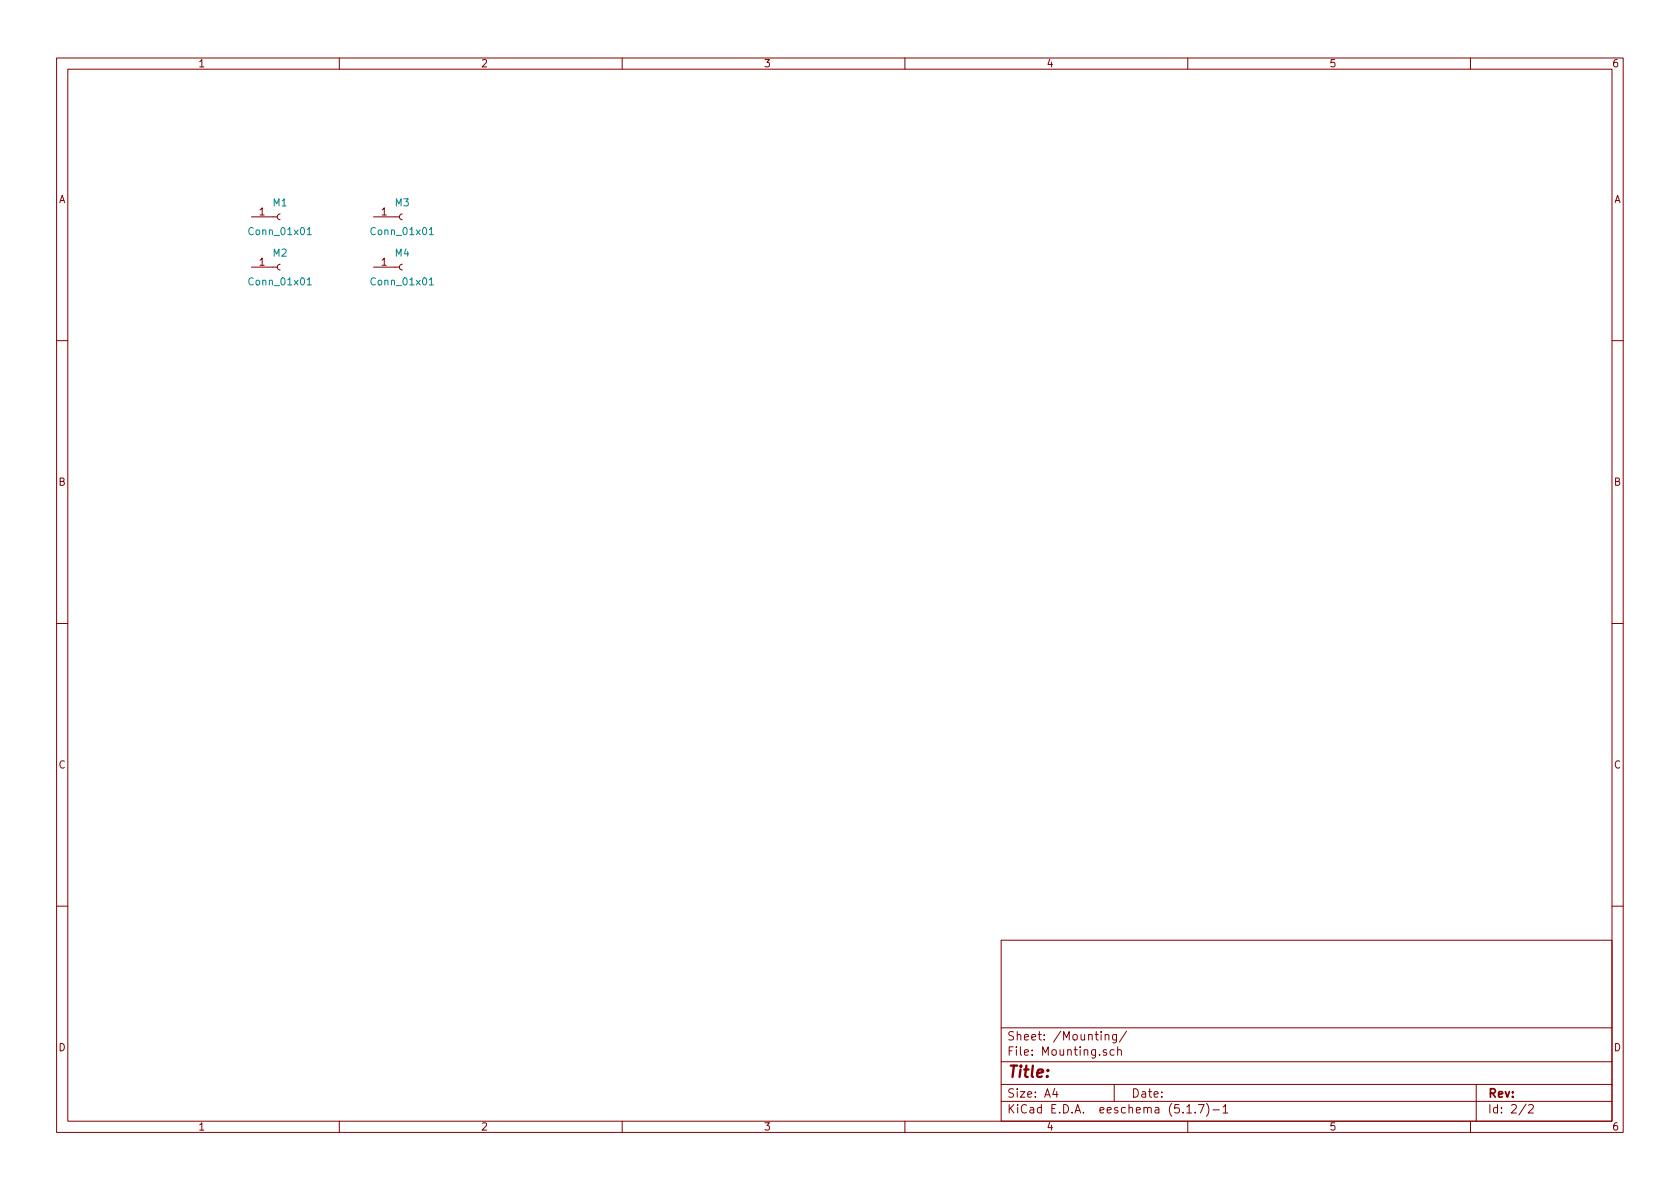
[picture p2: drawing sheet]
<svg xmlns="http://www.w3.org/2000/svg" width="297mm" height="210mm" viewBox="0 0 297 210" stroke-linecap="round" stroke-linejoin="round" font-family="sans-serif">
<g fill="none" stroke="#840000" stroke-width=".18">
<path d="M10 10.3h277v189.9h-277zM12 12.2h273v186.1h-273zM60 10.3v1.9M110 10.3v1.9M160 10.3v1.9M210 10.3v1.9M260 10.3v1.9M44.4 38.3h4.6M49.5 37.8l-.3 .1-.2 .4 .1 .4 .4 .2M66 38.3h4.6M71.1 37.8l-.3 .1-.2 .4 .1 .4 .4 .2M44.4 47.2h4.6"/>
<path d="M49.5 46.7l-.3 .1-.2 .4 .1 .3 .4 .2M66 47.2h4.6M71.1 46.7l-.3 .1-.2 .4 .1 .3 .4 .2M10 60.2h2M285 60.2h2M10 110.3h2M285 110.3h2M10 160.2h2M177 166.3h108v32h-108zM285 160.2h2M60 198.3v1.9M110 198.3v1.9"/>
<path d="M160 198.3v1.9M177 194.8h108M177 191.8h108M177 187.8h108M177 181.8h108M186.5 192.5l-.4 1h1M186.8 193v1M195.4 183.1l.1-.1a.37 .37 0 0 1 .6 .1v.8M195.4 182.9v1M195.6 185.7a.37 .37 0 0 0-.6 .1l.1 .2 .5 .2 .1 .1-.2 .3-.5-.1M197 185.7l-.5-.1-.2 .3v.6l.2 .1 .5-.1M197 191.8v3"/>
<path d="M197.4 182.9v1.2l-.3 .3-.3-.1M197.4 183l-.4-.1-.3 .3 .1 .6h.6M197.6 185.7h.1a.37 .37 0 0 1 .6 .1v.8M197.6 185.1v1.5M199.2 182.3l-1.3 2M209.8 195.8l.5-.5v1.5M209.8 196.8h.9M210 198.3v1.9M211.3 196.7v.1M211.9 195.3h1l-.7 1.5M213.3 195.1a1.71 1.71 0 0 1 0 2.3M214.5 196.3h1.1"/>
<path d="M216.3 195.8l.4-.5v1.5M216.3 196.8h.8M260 198.3v1.9M261 191.8v6.5M269.8 195.2l-1.2 2M270.3 195.5l.2-.2h.3l.3 .5-.9 1h.9"/>
</g>
<path d="M54.3 40.6l.4-.4v1.3M54.3 49.5l.4-.4v1.3M54.3 41.5h.7M54.3 50.4h.7M75.9 40.6l.4-.4v1.3M75.9 49.5l.4-.4v1.3M75.9 41.5h.7M75.9 50.4h.7" fill="none" stroke="#008484" stroke-width=".18"/>
<text font-size="2.8" fill="#840000" x="178" y="190.5">Title:</text>
<g font-size="2.1" fill="#840000">
<text x="178" y="184">Sheet: /Mounting/</text>
<text x="178" y="186.7">File: Mounting.sch</text>
<text x="178" y="196.9">KiCad E.D.A. eeschema (5.1.7)-1</text>
<text x="178" y="194.1">Size: A4</text>
<text x="200" y="194.1">Date:</text>
<text x="263" y="194.1">Rev:</text>
<text x="263" y="196.9">Id: 2/2</text>
</g>
<g font-size="1.8" fill="#840000">
<text x="35" y="11.9">1</text>
<text x="85" y="11.9">2</text>
<text x="135" y="11.9">3</text>
<text x="185" y="11.9">4</text>
<text x="235" y="11.9">5</text>
<text x="285" y="11.9">6</text>
<text x="10.4" y="35.9">A</text>
<text x="285.4" y="35.9">A</text>
<text x="45.9" y="38.1">1</text>
<text x="67.5" y="38.1">1</text>
<text x="45.9" y="47">1</text>
<text x="67.5" y="47">1</text>
<text x="10.4" y="85.9">B</text>
<text x="285.4" y="85.9">B</text>
<text x="10.4" y="135.9">C</text>
<text x="285.4" y="135.9">C</text>
<text x="10.4" y="185.9">D</text>
<text x="285.4" y="185.9">D</text>
<text x="35" y="199.9">1</text>
<text x="85" y="199.9">2</text>
<text x="135" y="199.9">3</text>
<text x="185" y="199.9">4</text>
<text x="235" y="199.9">5</text>
<text x="285" y="199.9">6</text>
</g>
<g font-size="1.8" fill="#008484">
<text x="44.3" y="41.6">Conn_01x01</text>
<text x="48.3" y="36.5">M1</text>
<text x="65.9" y="41.6">Conn_01x01</text>
<text x="69.9" y="36.5">M3</text>
<text x="48.3" y="45.4">M2</text>
<text x="69.9" y="45.4">M4</text>
<text x="44.3" y="50.5">Conn_01x01</text>
<text x="65.9" y="50.5">Conn_01x01</text>
</g>
</svg>
